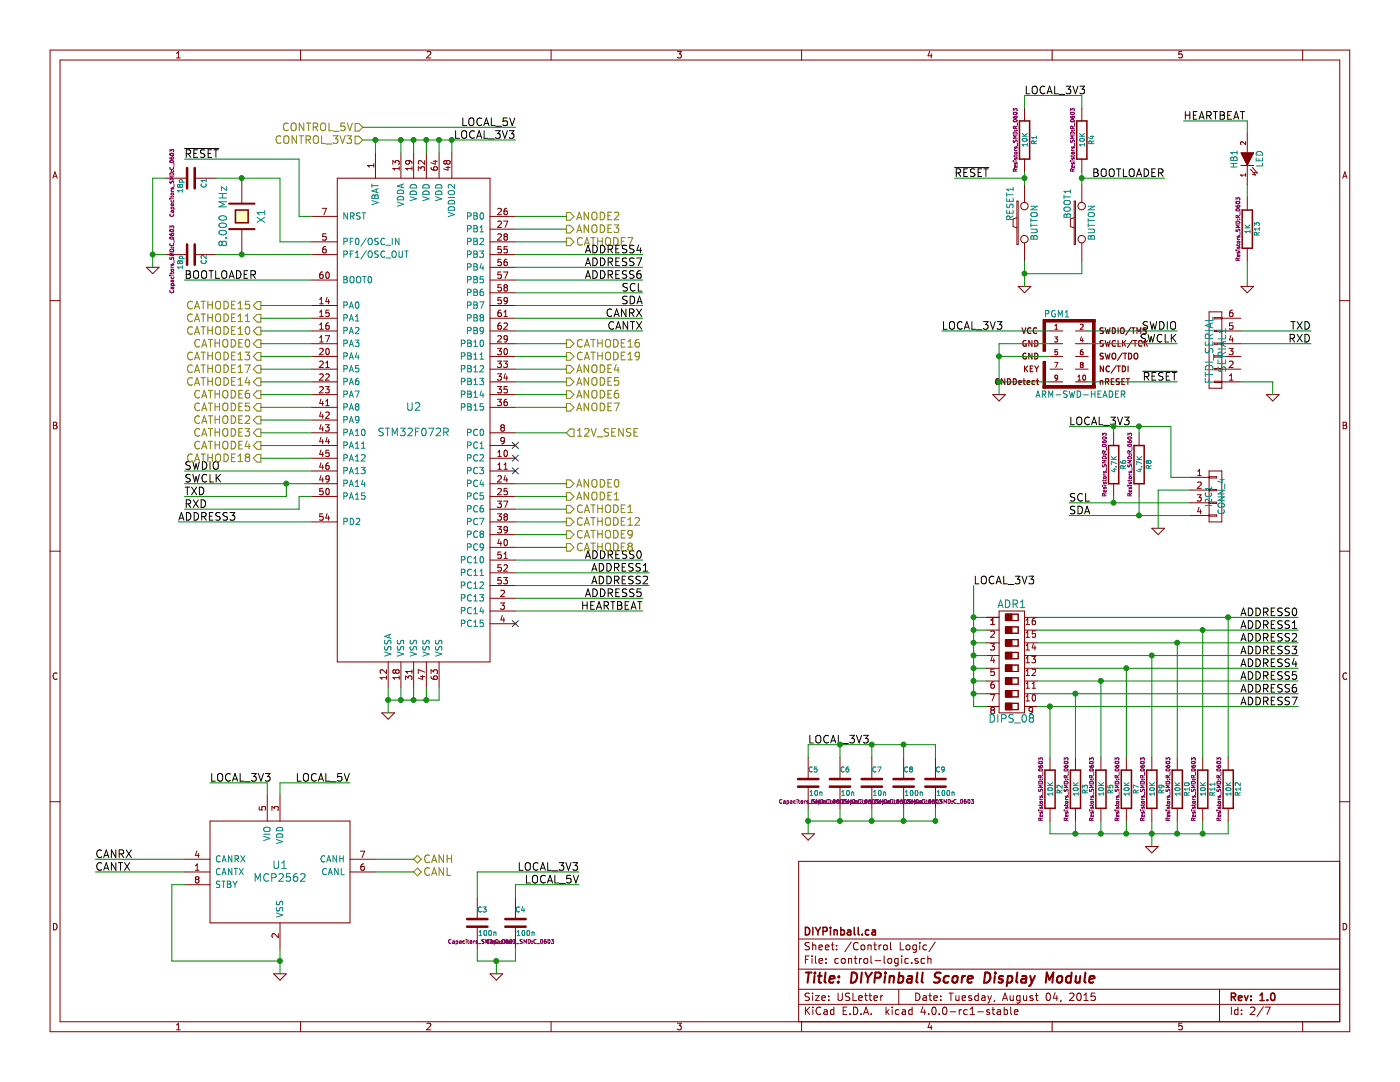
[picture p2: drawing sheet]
EESchema Schematic File Version 2
LIBS:score-module-pcb-v1-rescue
LIBS:power
LIBS:device
LIBS:transistors
LIBS:conn
LIBS:linear
LIBS:regul
LIBS:74xx
LIBS:cmos4000
LIBS:adc-dac
LIBS:memory
LIBS:xilinx
LIBS:microcontrollers
LIBS:dsp
LIBS:microchip
LIBS:analog_switches
LIBS:motorola
LIBS:texas
LIBS:intel
LIBS:audio
LIBS:interface
LIBS:digital-audio
LIBS:philips
LIBS:display
LIBS:cypress
LIBS:siliconi
LIBS:opto
LIBS:atmel
LIBS:contrib
LIBS:valves
LIBS:diypinball-parts
LIBS:dips-s
LIBS:nxp_armmcu
LIBS:arm-swd-header
LIBS:score-module-pcb-v1-cache
EELAYER 25 0
EELAYER END
$Descr USLetter 11000 8500
encoding utf-8
Sheet 2 7
Title "DIYPinball Score Display Module"
Date "Tuesday, August 04, 2015"
Rev "1.0"
Comp "DIYPinball.ca"
Comment1 ""
Comment2 ""
Comment3 ""
Comment4 ""
$EndDescr
Text HLabel 2050 2700 0    60   Output ~ 0
CATHODE0
Text HLabel 4450 4000 2    60   Output ~ 0
CATHODE1
Text HLabel 2050 3300 0    60   Output ~ 0
CATHODE2
Text HLabel 2050 3400 0    60   Output ~ 0
CATHODE3
Text HLabel 2050 3500 0    60   Output ~ 0
CATHODE4
Text HLabel 2050 3200 0    60   Output ~ 0
CATHODE5
Text HLabel 2050 3100 0    60   Output ~ 0
CATHODE6
Text HLabel 4450 1900 2    60   Output ~ 0
CATHODE7
Text HLabel 4450 3400 2    60   Input ~ 0
12V_SENSE
Text HLabel 2850 1000 0    60   Input ~ 0
CONTROL_5V
Text HLabel 2850 1100 0    60   Input ~ 0
CONTROL_3V3
Text HLabel 3250 6750 2    60   BiDi ~ 0
CANH
Text HLabel 3250 6850 2    60   BiDi ~ 0
CANL
$Comp
L DIPS_08 ADR1
U 1 1
P 7950 5200
F 0 "ADR1" V 7500 5200 60  0000 C CNN
F 1 "DIPS_08" V 8400 5200 60  0000 C CNN
F 2 "PinballParts:DIPSWITCH-SMT-08" H 7950 5200 60  0001 C CNN
F 3 "" H 7950 5200 60  0000 C CNN
	1    7950 5200
	0    1    1    0   
$EndComp
$Comp
L R-RESCUE-score-module-pcb-v1 R12
U 1 1
P 9650 6200
F 0 "R12" V 9730 6200 40  0000 C CNN
F 1 "10K" V 9657 6201 40  0000 C CNN
F 2 "Resistors_SMD:R_0603" V 9580 6200 30  0000 C CNN
F 3 "~" H 9650 6200 30  0000 C CNN
	1    9650 6200
	1    0    0    -1  
$EndComp
$Comp
L R-RESCUE-score-module-pcb-v1 R11
U 1 1
P 9450 6200
F 0 "R11" V 9530 6200 40  0000 C CNN
F 1 "10K" V 9457 6201 40  0000 C CNN
F 2 "Resistors_SMD:R_0603" V 9380 6200 30  0000 C CNN
F 3 "~" H 9450 6200 30  0000 C CNN
	1    9450 6200
	1    0    0    -1  
$EndComp
$Comp
L R-RESCUE-score-module-pcb-v1 R10
U 1 1
P 9250 6200
F 0 "R10" V 9330 6200 40  0000 C CNN
F 1 "10K" V 9257 6201 40  0000 C CNN
F 2 "Resistors_SMD:R_0603" V 9180 6200 30  0000 C CNN
F 3 "~" H 9250 6200 30  0000 C CNN
	1    9250 6200
	1    0    0    -1  
$EndComp
$Comp
L R-RESCUE-score-module-pcb-v1 R9
U 1 1
P 9050 6200
F 0 "R9" V 9130 6200 40  0000 C CNN
F 1 "10K" V 9057 6201 40  0000 C CNN
F 2 "Resistors_SMD:R_0603" V 8980 6200 30  0000 C CNN
F 3 "~" H 9050 6200 30  0000 C CNN
	1    9050 6200
	1    0    0    -1  
$EndComp
$Comp
L R-RESCUE-score-module-pcb-v1 R7
U 1 1
P 8850 6200
F 0 "R7" V 8930 6200 40  0000 C CNN
F 1 "10K" V 8857 6201 40  0000 C CNN
F 2 "Resistors_SMD:R_0603" V 8780 6200 30  0000 C CNN
F 3 "~" H 8850 6200 30  0000 C CNN
	1    8850 6200
	1    0    0    -1  
$EndComp
$Comp
L R-RESCUE-score-module-pcb-v1 R5
U 1 1
P 8650 6200
F 0 "R5" V 8730 6200 40  0000 C CNN
F 1 "10K" V 8657 6201 40  0000 C CNN
F 2 "Resistors_SMD:R_0603" V 8580 6200 30  0000 C CNN
F 3 "~" H 8650 6200 30  0000 C CNN
	1    8650 6200
	1    0    0    -1  
$EndComp
$Comp
L R-RESCUE-score-module-pcb-v1 R3
U 1 1
P 8450 6200
F 0 "R3" V 8530 6200 40  0000 C CNN
F 1 "10K" V 8457 6201 40  0000 C CNN
F 2 "Resistors_SMD:R_0603" V 8380 6200 30  0000 C CNN
F 3 "~" H 8450 6200 30  0000 C CNN
	1    8450 6200
	1    0    0    -1  
$EndComp
$Comp
L R-RESCUE-score-module-pcb-v1 R2
U 1 1
P 8250 6200
F 0 "R2" V 8330 6200 40  0000 C CNN
F 1 "10K" V 8257 6201 40  0000 C CNN
F 2 "Resistors_SMD:R_0603" V 8180 6200 30  0000 C CNN
F 3 "~" H 8250 6200 30  0000 C CNN
	1    8250 6200
	1    0    0    -1  
$EndComp
$Comp
L GND-RESCUE-score-module-pcb-v1 #PWR02
U 1 1
P 9050 6650
F 0 "#PWR02" H 9050 6650 30  0001 C CNN
F 1 "GND" H 9050 6580 30  0001 C CNN
F 2 "" H 9050 6650 60  0000 C CNN
F 3 "" H 9050 6650 60  0000 C CNN
	1    9050 6650
	1    0    0    -1  
$EndComp
$Comp
L GND-RESCUE-score-module-pcb-v1 #PWR03
U 1 1
P 3050 5600
F 0 "#PWR03" H 3050 5600 30  0001 C CNN
F 1 "GND" H 3050 5530 30  0001 C CNN
F 2 "" H 3050 5600 60  0000 C CNN
F 3 "" H 3050 5600 60  0000 C CNN
	1    3050 5600
	1    0    0    -1  
$EndComp
Text Label 1450 1250 0    60   ~ 0
~RESET
Text Label 5050 2300 2    60   ~ 0
SCL
Text Label 5050 2400 2    60   ~ 0
SDA
Text Label 1450 3800 0    60   ~ 0
SWCLK
Text Label 1450 3700 0    60   ~ 0
SWDIO
Text Label 1450 4000 0    60   ~ 0
RXD
Text Label 1450 3900 0    60   ~ 0
TXD
Text Label 1450 2200 0    60   ~ 0
BOOTLOADER
$Comp
L CRYSTAL X1
U 1 1
P 1900 1700
F 0 "X1" H 1900 1850 60  0000 C CNN
F 1 "8.000 MHz" H 1900 1550 60  0000 C CNN
F 2 "Crystals_Oscillators_SMD:Q_49U3HMS" H 1900 1700 60  0001 C CNN
F 3 "~" H 1900 1700 60  0000 C CNN
	1    1900 1700
	0    1    1    0   
$EndComp
$Comp
L C-RESCUE-score-module-pcb-v1 C2
U 1 1
P 1500 2000
F 0 "C2" H 1500 2100 40  0000 L CNN
F 1 "18p" H 1506 1915 40  0000 L CNN
F 2 "Capacitors_SMD:C_0603" H 1538 1850 30  0000 C CNN
F 3 "~" H 1500 2000 60  0000 C CNN
	1    1500 2000
	0    1    1    0   
$EndComp
$Comp
L C-RESCUE-score-module-pcb-v1 C1
U 1 1
P 1500 1400
F 0 "C1" H 1500 1500 40  0000 L CNN
F 1 "18p" H 1506 1315 40  0000 L CNN
F 2 "Capacitors_SMD:C_0603" H 1538 1250 30  0000 C CNN
F 3 "~" H 1500 1400 60  0000 C CNN
	1    1500 1400
	0    1    1    0   
$EndComp
$Comp
L GND-RESCUE-score-module-pcb-v1 #PWR04
U 1 1
P 1200 2100
F 0 "#PWR04" H 1200 2100 30  0001 C CNN
F 1 "GND" H 1200 2030 30  0001 C CNN
F 2 "" H 1200 2100 60  0000 C CNN
F 3 "" H 1200 2100 60  0000 C CNN
	1    1200 2100
	1    0    0    -1  
$EndComp
Text Label 5050 4800 2    60   ~ 0
HEARTBEAT
Text Label 4050 1100 2    60   ~ 0
LOCAL_3V3
Text Label 4050 1000 2    60   ~ 0
LOCAL_5V
Text Label 7650 4600 0    60   ~ 0
LOCAL_3V3
$Comp
L SW_PUSH RESET1
U 1 1
P 8050 1750
F 0 "RESET1" H 8200 1860 50  0000 C CNN
F 1 "BUTTON" H 8050 1670 50  0000 C CNN
F 2 "Buttons_Switches_ThroughHole:SW_PUSH_SMALL" H 8050 1750 60  0001 C CNN
F 3 "~" H 8050 1750 60  0000 C CNN
	1    8050 1750
	0    -1   -1   0   
$EndComp
$Comp
L SW_PUSH BOOT1
U 1 1
P 8500 1750
F 0 "BOOT1" H 8650 1860 50  0000 C CNN
F 1 "BUTTON" H 8500 1670 50  0000 C CNN
F 2 "Buttons_Switches_ThroughHole:SW_PUSH_SMALL" H 8500 1750 60  0001 C CNN
F 3 "~" H 8500 1750 60  0000 C CNN
	1    8500 1750
	0    -1   -1   0   
$EndComp
$Comp
L R-RESCUE-score-module-pcb-v1 R4
U 1 1
P 8500 1100
F 0 "R4" V 8580 1100 40  0000 C CNN
F 1 "10K" V 8507 1101 40  0000 C CNN
F 2 "Resistors_SMD:R_0603" V 8430 1100 30  0000 C CNN
F 3 "~" H 8500 1100 30  0000 C CNN
	1    8500 1100
	1    0    0    -1  
$EndComp
$Comp
L R-RESCUE-score-module-pcb-v1 R1
U 1 1
P 8050 1100
F 0 "R1" V 8130 1100 40  0000 C CNN
F 1 "10K" V 8057 1101 40  0000 C CNN
F 2 "Resistors_SMD:R_0603" V 7980 1100 30  0000 C CNN
F 3 "~" H 8050 1100 30  0000 C CNN
	1    8050 1100
	1    0    0    -1  
$EndComp
$Comp
L R-RESCUE-score-module-pcb-v1 R13
U 1 1
P 9800 1800
F 0 "R13" V 9880 1800 40  0000 C CNN
F 1 "1K" V 9807 1801 40  0000 C CNN
F 2 "Resistors_SMD:R_0603" V 9730 1800 30  0000 C CNN
F 3 "~" H 9800 1800 30  0000 C CNN
	1    9800 1800
	1    0    0    -1  
$EndComp
$Comp
L CONN_01X06 SERIAL1
U 1 1
P 9550 2750
F 0 "SERIAL1" V 9500 2750 60  0000 C CNN
F 1 "FTDI_SERIAL" V 9600 2750 60  0000 C CNN
F 2 "Socket_Strips:Socket_Strip_Straight_1x06" H 9550 2750 60  0001 C CNN
F 3 "" H 9550 2750 60  0000 C CNN
	1    9550 2750
	-1   0    0    1   
$EndComp
$Comp
L C-RESCUE-score-module-pcb-v1 C5
U 1 1
P 6350 6150
F 0 "C5" H 6350 6250 40  0000 L CNN
F 1 "10n" H 6356 6065 40  0000 L CNN
F 2 "Capacitors_SMD:C_0603" H 6388 6000 30  0000 C CNN
F 3 "~" H 6350 6150 60  0000 C CNN
	1    6350 6150
	1    0    0    -1  
$EndComp
$Comp
L C-RESCUE-score-module-pcb-v1 C6
U 1 1
P 6600 6150
F 0 "C6" H 6600 6250 40  0000 L CNN
F 1 "10n" H 6606 6065 40  0000 L CNN
F 2 "Capacitors_SMD:C_0603" H 6638 6000 30  0000 C CNN
F 3 "~" H 6600 6150 60  0000 C CNN
	1    6600 6150
	1    0    0    -1  
$EndComp
$Comp
L C-RESCUE-score-module-pcb-v1 C7
U 1 1
P 6850 6150
F 0 "C7" H 6850 6250 40  0000 L CNN
F 1 "10n" H 6856 6065 40  0000 L CNN
F 2 "Capacitors_SMD:C_0603" H 6888 6000 30  0000 C CNN
F 3 "~" H 6850 6150 60  0000 C CNN
	1    6850 6150
	1    0    0    -1  
$EndComp
$Comp
L C-RESCUE-score-module-pcb-v1 C8
U 1 1
P 7100 6150
F 0 "C8" H 7100 6250 40  0000 L CNN
F 1 "100n" H 7106 6065 40  0000 L CNN
F 2 "Capacitors_SMD:C_0603" H 7138 6000 30  0000 C CNN
F 3 "~" H 7100 6150 60  0000 C CNN
	1    7100 6150
	1    0    0    -1  
$EndComp
$Comp
L C-RESCUE-score-module-pcb-v1 C9
U 1 1
P 7350 6150
F 0 "C9" H 7350 6250 40  0000 L CNN
F 1 "100n" H 7356 6065 40  0000 L CNN
F 2 "Capacitors_SMD:C_0603" H 7388 6000 30  0000 C CNN
F 3 "~" H 7350 6150 60  0000 C CNN
	1    7350 6150
	1    0    0    -1  
$EndComp
$Comp
L GND-RESCUE-score-module-pcb-v1 #PWR05
U 1 1
P 6350 6550
F 0 "#PWR05" H 6350 6550 30  0001 C CNN
F 1 "GND" H 6350 6480 30  0001 C CNN
F 2 "" H 6350 6550 60  0000 C CNN
F 3 "" H 6350 6550 60  0000 C CNN
	1    6350 6550
	1    0    0    -1  
$EndComp
Text Label 6350 5850 0    60   ~ 0
LOCAL_3V3
Text Label 9150 1400 2    60   ~ 0
BOOTLOADER
Text Label 7500 1400 0    60   ~ 0
~RESET
Text Label 8050 750  0    60   ~ 0
LOCAL_3V3
$Comp
L GND-RESCUE-score-module-pcb-v1 #PWR06
U 1 1
P 8050 2250
F 0 "#PWR06" H 8050 2250 30  0001 C CNN
F 1 "GND" H 8050 2180 30  0001 C CNN
F 2 "" H 8050 2250 60  0000 C CNN
F 3 "" H 8050 2250 60  0000 C CNN
	1    8050 2250
	1    0    0    -1  
$EndComp
$Comp
L GND-RESCUE-score-module-pcb-v1 #PWR07
U 1 1
P 9800 2250
F 0 "#PWR07" H 9800 2250 30  0001 C CNN
F 1 "GND" H 9800 2180 30  0001 C CNN
F 2 "" H 9800 2250 60  0000 C CNN
F 3 "" H 9800 2250 60  0000 C CNN
	1    9800 2250
	1    0    0    -1  
$EndComp
Text Label 9300 950  0    60   ~ 0
HEARTBEAT
$Comp
L GND-RESCUE-score-module-pcb-v1 #PWR08
U 1 1
P 7850 3100
F 0 "#PWR08" H 7850 3100 30  0001 C CNN
F 1 "GND" H 7850 3030 30  0001 C CNN
F 2 "" H 7850 3100 60  0000 C CNN
F 3 "" H 7850 3100 60  0000 C CNN
	1    7850 3100
	1    0    0    -1  
$EndComp
Text Label 9250 3000 2    60   ~ 0
~RESET
Text Label 9250 2700 2    60   ~ 0
SWCLK
Text Label 9250 2600 2    60   ~ 0
SWDIO
Text Label 7400 2600 0    60   ~ 0
LOCAL_3V3
Text Label 10300 2700 2    60   ~ 0
RXD
Text Label 10300 2600 2    60   ~ 0
TXD
$Comp
L GND-RESCUE-score-module-pcb-v1 #PWR09
U 1 1
P 10000 3100
F 0 "#PWR09" H 10000 3100 30  0001 C CNN
F 1 "GND" H 10000 3030 30  0001 C CNN
F 2 "" H 10000 3100 60  0000 C CNN
F 3 "" H 10000 3100 60  0000 C CNN
	1    10000 3100
	1    0    0    -1  
$EndComp
$Comp
L CONN_01X04 I2C1
U 1 1
P 9550 3900
F 0 "I2C1" V 9500 3900 50  0000 C CNN
F 1 "CONN_4" V 9600 3900 50  0000 C CNN
F 2 "Sockets_MOLEX_KK-System:Socket_MOLEX-KK-RM2-54mm_Lock_4pin_straight" H 9550 3900 60  0001 C CNN
F 3 "" H 9550 3900 60  0000 C CNN
	1    9550 3900
	1    0    0    -1  
$EndComp
Text Label 8400 3350 0    60   ~ 0
LOCAL_3V3
Text Label 8400 3950 0    60   ~ 0
SCL
Text Label 8400 4050 0    60   ~ 0
SDA
$Comp
L GND-RESCUE-score-module-pcb-v1 #PWR010
U 1 1
P 9100 4150
F 0 "#PWR010" H 9100 4150 30  0001 C CNN
F 1 "GND" H 9100 4080 30  0001 C CNN
F 2 "" H 9100 4150 60  0000 C CNN
F 3 "" H 9100 4150 60  0000 C CNN
	1    9100 4150
	1    0    0    -1  
$EndComp
$Comp
L R-RESCUE-score-module-pcb-v1 R8
U 1 1
P 8950 3650
F 0 "R8" V 9030 3650 40  0000 C CNN
F 1 "4.7K" V 8957 3651 40  0000 C CNN
F 2 "Resistors_SMD:R_0603" V 8880 3650 30  0000 C CNN
F 3 "~" H 8950 3650 30  0000 C CNN
	1    8950 3650
	1    0    0    -1  
$EndComp
$Comp
L R-RESCUE-score-module-pcb-v1 R6
U 1 1
P 8750 3650
F 0 "R6" V 8830 3650 40  0000 C CNN
F 1 "4.7K" V 8757 3651 40  0000 C CNN
F 2 "Resistors_SMD:R_0603" V 8680 3650 30  0000 C CNN
F 3 "~" H 8750 3650 30  0000 C CNN
	1    8750 3650
	1    0    0    -1  
$EndComp
$Comp
L STM32F072R U2
U 1 1
P 3250 3300
F 0 "U2" H 3250 3400 60  0000 C CNN
F 1 "STM32F072R" H 3250 3200 60  0000 C CNN
F 2 "Housings_QFP:LQFP-64_10x10mm_Pitch0.5mm" H 3250 3300 60  0001 C CNN
F 3 "" H 3250 3300 60  0000 C CNN
	1    3250 3300
	1    0    0    -1  
$EndComp
Text Label 10200 4850 2    60   ~ 0
ADDRESS0
Text Label 10200 4950 2    60   ~ 0
ADDRESS1
Text Label 10200 5050 2    60   ~ 0
ADDRESS2
Text Label 10200 5150 2    60   ~ 0
ADDRESS3
Text Label 10200 5250 2    60   ~ 0
ADDRESS4
Text Label 10200 5350 2    60   ~ 0
ADDRESS5
Text Label 10200 5450 2    60   ~ 0
ADDRESS6
Text Label 10200 5550 2    60   ~ 0
ADDRESS7
Text Label 5050 4400 2    60   ~ 0
ADDRESS0
Text Label 5100 4500 2    60   ~ 0
ADDRESS1
Text Label 5100 4600 2    60   ~ 0
ADDRESS2
Text Label 1400 4100 0    60   ~ 0
ADDRESS3
Text Label 5050 2000 2    60   ~ 0
ADDRESS4
Text Label 5050 4700 2    60   ~ 0
ADDRESS5
Text Label 5050 2200 2    60   ~ 0
ADDRESS6
Text Label 5050 2100 2    60   ~ 0
ADDRESS7
Text Label 5050 2500 2    60   ~ 0
CANRX
Text Label 5050 2600 2    60   ~ 0
CANTX
$Comp
L MCP2562 U1
U 1 1
P 2200 6850
F 0 "U1" H 2200 6900 60  0000 C CNN
F 1 "MCP2562" H 2200 6800 60  0000 C CNN
F 2 "Housings_SOIC:SOIC-8_3.9x4.9mm_Pitch1.27mm" H 2200 6850 60  0001 C CNN
F 3 "" H 2200 6850 60  0000 C CNN
	1    2200 6850
	1    0    0    -1  
$EndComp
$Comp
L GND-RESCUE-score-module-pcb-v1 #PWR011
U 1 1
P 2200 7650
F 0 "#PWR011" H 2200 7650 30  0001 C CNN
F 1 "GND" H 2200 7580 30  0001 C CNN
F 2 "" H 2200 7650 60  0000 C CNN
F 3 "" H 2200 7650 60  0000 C CNN
	1    2200 7650
	1    0    0    -1  
$EndComp
Text Label 750  6750 0    60   ~ 0
CANRX
Text Label 750  6850 0    60   ~ 0
CANTX
Text Label 1650 6150 0    60   ~ 0
LOCAL_3V3
Text Label 2750 6150 2    60   ~ 0
LOCAL_5V
$Comp
L C-RESCUE-score-module-pcb-v1 C3
U 1 1
P 3750 7250
F 0 "C3" H 3750 7350 40  0000 L CNN
F 1 "100n" H 3756 7165 40  0000 L CNN
F 2 "Capacitors_SMD:C_0603" H 3788 7100 30  0000 C CNN
F 3 "~" H 3750 7250 60  0000 C CNN
	1    3750 7250
	1    0    0    -1  
$EndComp
$Comp
L C-RESCUE-score-module-pcb-v1 C4
U 1 1
P 4050 7250
F 0 "C4" H 4050 7350 40  0000 L CNN
F 1 "100n" H 4056 7165 40  0000 L CNN
F 2 "Capacitors_SMD:C_0603" H 4088 7100 30  0000 C CNN
F 3 "~" H 4050 7250 60  0000 C CNN
	1    4050 7250
	1    0    0    -1  
$EndComp
$Comp
L GND-RESCUE-score-module-pcb-v1 #PWR012
U 1 1
P 3900 7650
F 0 "#PWR012" H 3900 7650 30  0001 C CNN
F 1 "GND" H 3900 7580 30  0001 C CNN
F 2 "" H 3900 7650 60  0000 C CNN
F 3 "" H 3900 7650 60  0000 C CNN
	1    3900 7650
	1    0    0    -1  
$EndComp
Text Label 4550 6850 2    60   ~ 0
LOCAL_3V3
Text Label 4550 6950 2    60   ~ 0
LOCAL_5V
$Comp
L ARM-SWD-HEADER PGM1
U 1 1
P 8400 2800
F 0 "PGM1" H 8305 3130 50  0000 C CNN
F 1 "ARM-SWD-HEADER" H 8135 2470 50  0000 L BNN
F 2 "Myelin:pin_array_5x2_50mil_smd" V 7975 2800 50  0001 C CNN
F 3 "" H 8475 2800 60  0000 C CNN
	1    8400 2800
	1    0    0    -1  
$EndComp
Wire Wire Line
	7650 5550 7750 5550
Wire Wire Line
	7650 4600 7650 5550
Wire Wire Line
	7650 4850 7750 4850
Wire Wire Line
	7750 4950 7650 4950
Connection ~ 7650 4950
Wire Wire Line
	7650 5050 7750 5050
Connection ~ 7650 5050
Wire Wire Line
	7750 5150 7650 5150
Connection ~ 7650 5150
Wire Wire Line
	7650 5250 7750 5250
Connection ~ 7650 5250
Wire Wire Line
	7750 5350 7650 5350
Connection ~ 7650 5350
Wire Wire Line
	7650 5450 7750 5450
Connection ~ 7650 5450
Wire Wire Line
	8150 5550 10200 5550
Wire Wire Line
	8150 5450 10200 5450
Wire Wire Line
	8150 5350 10200 5350
Wire Wire Line
	8150 5250 10200 5250
Wire Wire Line
	8150 5150 10200 5150
Wire Wire Line
	8150 5050 10200 5050
Wire Wire Line
	8150 4950 10200 4950
Wire Wire Line
	8150 4850 10200 4850
Wire Wire Line
	8250 5950 8250 5550
Connection ~ 8250 5550
Wire Wire Line
	8450 5950 8450 5450
Connection ~ 8450 5450
Wire Wire Line
	8650 5950 8650 5350
Connection ~ 8650 5350
Wire Wire Line
	8850 5950 8850 5250
Connection ~ 8850 5250
Wire Wire Line
	9050 5950 9050 5150
Connection ~ 9050 5150
Wire Wire Line
	9250 5950 9250 5050
Connection ~ 9250 5050
Wire Wire Line
	9450 5950 9450 4950
Connection ~ 9450 4950
Wire Wire Line
	9650 5950 9650 4850
Connection ~ 9650 4850
Wire Wire Line
	8250 6450 8250 6550
Wire Wire Line
	8250 6550 9650 6550
Wire Wire Line
	9650 6550 9650 6450
Wire Wire Line
	9450 6450 9450 6550
Connection ~ 9450 6550
Wire Wire Line
	9250 6450 9250 6550
Connection ~ 9250 6550
Wire Wire Line
	9050 6450 9050 6650
Connection ~ 9050 6550
Wire Wire Line
	8850 6450 8850 6550
Connection ~ 8850 6550
Wire Wire Line
	8650 6450 8650 6550
Connection ~ 8650 6550
Wire Wire Line
	8450 6450 8450 6550
Connection ~ 8450 6550
Connection ~ 7650 4850
Wire Wire Line
	3250 6850 2950 6850
Wire Wire Line
	2950 6750 3250 6750
Wire Wire Line
	3050 5400 3050 5600
Wire Wire Line
	3050 5500 3450 5500
Wire Wire Line
	3250 5500 3250 5400
Connection ~ 3050 5500
Wire Wire Line
	3150 5400 3150 5500
Connection ~ 3150 5500
Wire Wire Line
	2850 1000 4050 1000
Wire Wire Line
	3150 1100 3150 1200
Wire Wire Line
	2850 1100 4050 1100
Wire Wire Line
	2950 1100 2950 1200
Connection ~ 2950 1100
Wire Wire Line
	1450 3700 2450 3700
Wire Wire Line
	1450 3800 2450 3800
Wire Wire Line
	5050 2400 4050 2400
Wire Wire Line
	5050 2300 4050 2300
Wire Wire Line
	2350 1250 1450 1250
Wire Wire Line
	1450 3900 2250 3900
Wire Wire Line
	1450 4000 2350 4000
Wire Wire Line
	1450 2200 2450 2200
Wire Wire Line
	1700 2000 2450 2000
Wire Wire Line
	1700 1400 2200 1400
Wire Wire Line
	2200 1400 2200 1900
Wire Wire Line
	2200 1900 2450 1900
Connection ~ 1900 2000
Connection ~ 1900 1400
Wire Wire Line
	1200 1400 1200 2100
Wire Wire Line
	1200 1400 1300 1400
Wire Wire Line
	1300 2000 1200 2000
Connection ~ 1200 2000
Wire Wire Line
	4450 3400 4050 3400
Connection ~ 3150 1100
Wire Wire Line
	6350 5950 6350 5850
Wire Wire Line
	6350 5850 7350 5850
Wire Wire Line
	7350 5850 7350 5950
Wire Wire Line
	7100 5950 7100 5850
Connection ~ 7100 5850
Wire Wire Line
	6850 5950 6850 5850
Connection ~ 6850 5850
Wire Wire Line
	6600 5950 6600 5850
Connection ~ 6600 5850
Wire Wire Line
	6350 6350 6350 6550
Wire Wire Line
	6350 6450 7350 6450
Wire Wire Line
	7350 6450 7350 6350
Connection ~ 7350 6450
Wire Wire Line
	7100 6350 7100 6450
Connection ~ 7100 6450
Wire Wire Line
	6850 6350 6850 6450
Connection ~ 6850 6450
Wire Wire Line
	6600 6350 6600 6450
Connection ~ 6600 6450
Connection ~ 6350 6450
Wire Wire Line
	8050 850  8050 750 
Wire Wire Line
	8050 750  8500 750 
Wire Wire Line
	8500 750  8500 850 
Wire Wire Line
	8050 1350 8050 1450
Wire Wire Line
	8500 1350 8500 1450
Wire Wire Line
	8050 2050 8050 2250
Wire Wire Line
	8050 2150 8500 2150
Wire Wire Line
	8500 2150 8500 2050
Wire Wire Line
	9150 1400 8500 1400
Connection ~ 8500 1400
Wire Wire Line
	7500 1400 8050 1400
Connection ~ 8050 1400
Connection ~ 8050 2150
Wire Wire Line
	9800 1450 9800 1550
Wire Wire Line
	9300 950  9800 950 
Wire Wire Line
	9800 950  9800 1050
Wire Wire Line
	7850 2700 7850 3100
Wire Wire Line
	7850 2700 8250 2700
Wire Wire Line
	7850 3000 8250 3000
Connection ~ 7850 3000
Wire Wire Line
	8550 2600 9250 2600
Wire Wire Line
	8550 2700 9250 2700
Wire Wire Line
	8550 3000 9250 3000
Wire Wire Line
	7400 2600 8250 2600
Wire Wire Line
	9750 2600 10300 2600
Wire Wire Line
	9750 2700 10300 2700
Wire Wire Line
	9750 3000 10000 3000
Wire Wire Line
	10000 3000 10000 3100
Wire Wire Line
	8400 4050 9350 4050
Wire Wire Line
	8400 3950 9350 3950
Wire Wire Line
	8400 3350 9200 3350
Wire Wire Line
	9100 4150 9100 3850
Wire Wire Line
	9100 3850 9350 3850
Wire Wire Line
	9200 3350 9200 3750
Connection ~ 8750 3950
Wire Wire Line
	8950 3400 8950 3350
Connection ~ 8950 3350
Wire Wire Line
	8750 3400 8750 3350
Connection ~ 8750 3350
Wire Wire Line
	3350 5500 3350 5400
Connection ~ 3250 5500
Wire Wire Line
	3450 5500 3450 5400
Connection ~ 3350 5500
Wire Wire Line
	2350 1250 2350 1700
Wire Wire Line
	2350 1700 2450 1700
Wire Wire Line
	2450 3900 2350 3900
Wire Wire Line
	2350 3900 2350 4000
Wire Wire Line
	2250 3900 2250 3800
Connection ~ 2250 3800
Wire Wire Line
	4050 2200 5050 2200
Wire Wire Line
	5050 2100 4050 2100
Wire Wire Line
	5050 2500 4050 2500
Wire Wire Line
	5050 2600 4050 2600
Wire Wire Line
	5100 4500 4050 4500
Wire Wire Line
	5100 4600 4050 4600
Wire Wire Line
	1400 4100 2450 4100
Wire Wire Line
	5050 4400 4050 4400
Wire Wire Line
	5050 2000 4050 2000
Wire Wire Line
	3250 1200 3250 1100
Connection ~ 3250 1100
Wire Wire Line
	3350 1200 3350 1100
Connection ~ 3350 1100
Wire Wire Line
	3450 1200 3450 1100
Connection ~ 3450 1100
Wire Wire Line
	3550 1200 3550 1100
Connection ~ 3550 1100
Wire Wire Line
	2200 7450 2200 7650
Wire Wire Line
	2200 7550 1350 7550
Wire Wire Line
	1350 7550 1350 6950
Wire Wire Line
	1350 6950 1450 6950
Connection ~ 2200 7550
Wire Wire Line
	750  6750 1450 6750
Wire Wire Line
	750  6850 1450 6850
Wire Wire Line
	1650 6150 2100 6150
Wire Wire Line
	2100 6150 2100 6250
Wire Wire Line
	2750 6150 2200 6150
Wire Wire Line
	2200 6150 2200 6250
Wire Wire Line
	3900 7650 3900 7550
Wire Wire Line
	3750 7550 4050 7550
Wire Wire Line
	3750 7550 3750 7450
Wire Wire Line
	4050 7550 4050 7450
Connection ~ 3900 7550
Wire Wire Line
	4550 6950 4050 6950
Wire Wire Line
	4050 6950 4050 7050
Wire Wire Line
	4550 6850 3750 6850
Wire Wire Line
	3750 6850 3750 7050
Wire Wire Line
	8250 2800 7850 2800
Connection ~ 7850 2800
Wire Wire Line
	4450 1900 4050 1900
Wire Wire Line
	2450 3100 2050 3100
Wire Wire Line
	2050 3200 2450 3200
Wire Wire Line
	2450 3300 2050 3300
Wire Wire Line
	2450 2700 2050 2700
Wire Wire Line
	4450 4000 4050 4000
Wire Wire Line
	2050 3400 2450 3400
Wire Wire Line
	2450 3500 2050 3500
Text HLabel 4450 4300 2    60   Output ~ 0
CATHODE8
Text HLabel 4450 4200 2    60   Output ~ 0
CATHODE9
Text HLabel 2050 2600 0    60   Output ~ 0
CATHODE10
Text HLabel 2050 2500 0    60   Output ~ 0
CATHODE11
Text HLabel 4450 4100 2    60   Output ~ 0
CATHODE12
Text HLabel 2050 2800 0    60   Output ~ 0
CATHODE13
Text HLabel 2050 3000 0    60   Output ~ 0
CATHODE14
Text HLabel 2050 2400 0    60   Output ~ 0
CATHODE15
Wire Wire Line
	2050 2400 2450 2400
Wire Wire Line
	2450 3000 2050 3000
Wire Wire Line
	2050 2800 2450 2800
Wire Wire Line
	4050 4100 4450 4100
Wire Wire Line
	2050 2500 2450 2500
Wire Wire Line
	2450 2600 2050 2600
Wire Wire Line
	4450 4200 4050 4200
Wire Wire Line
	4050 4300 4450 4300
Wire Wire Line
	9200 3750 9350 3750
Text HLabel 4450 2700 2    60   Output ~ 0
CATHODE16
Text HLabel 2050 2900 0    60   Output ~ 0
CATHODE17
Text HLabel 2050 3600 0    60   Output ~ 0
CATHODE18
Text HLabel 4450 2800 2    60   Output ~ 0
CATHODE19
Text HLabel 4450 3800 2    60   Output ~ 0
ANODE0
Text HLabel 4450 3900 2    60   Output ~ 0
ANODE1
Text HLabel 4450 1700 2    60   Output ~ 0
ANODE2
Text HLabel 4450 2900 2    60   Output ~ 0
ANODE4
Text HLabel 4450 3000 2    60   Output ~ 0
ANODE5
Text HLabel 4450 3100 2    60   Output ~ 0
ANODE6
Text HLabel 4450 3200 2    60   Output ~ 0
ANODE7
Text HLabel 4450 1800 2    60   Output ~ 0
ANODE3
Wire Wire Line
	2050 2900 2450 2900
Wire Wire Line
	4050 1800 4450 1800
Wire Wire Line
	4050 3200 4450 3200
Wire Wire Line
	4450 3100 4050 3100
Wire Wire Line
	4050 3000 4450 3000
Wire Wire Line
	4450 2900 4050 2900
Wire Wire Line
	2450 3600 2050 3600
Wire Wire Line
	4450 2800 4050 2800
Wire Wire Line
	4050 3800 4450 3800
Wire Wire Line
	4450 3900 4050 3900
Wire Wire Line
	4050 1700 4450 1700
Wire Wire Line
	8950 3900 8950 4050
Connection ~ 8950 4050
Wire Wire Line
	8750 3900 8750 3950
$Comp
L LED HB1
U 1 1
P 9800 1250
F 0 "HB1" H 9800 1350 50  0000 C CNN
F 1 "LED" H 9800 1150 50  0000 C CNN
F 2 "LEDs:LED-0603" H 9800 1250 60  0001 C CNN
F 3 "" H 9800 1250 60  0000 C CNN
	1    9800 1250
	0    -1   -1   0   
$EndComp
Wire Wire Line
	4450 2700 4050 2700
Wire Wire Line
	5050 4700 4050 4700
Wire Wire Line
	9800 2250 9800 2050
NoConn ~ 4050 3500
NoConn ~ 4050 3600
NoConn ~ 4050 4900
Wire Wire Line
	5050 4800 4050 4800
NoConn ~ 4050 3700
$EndSCHEMATC
